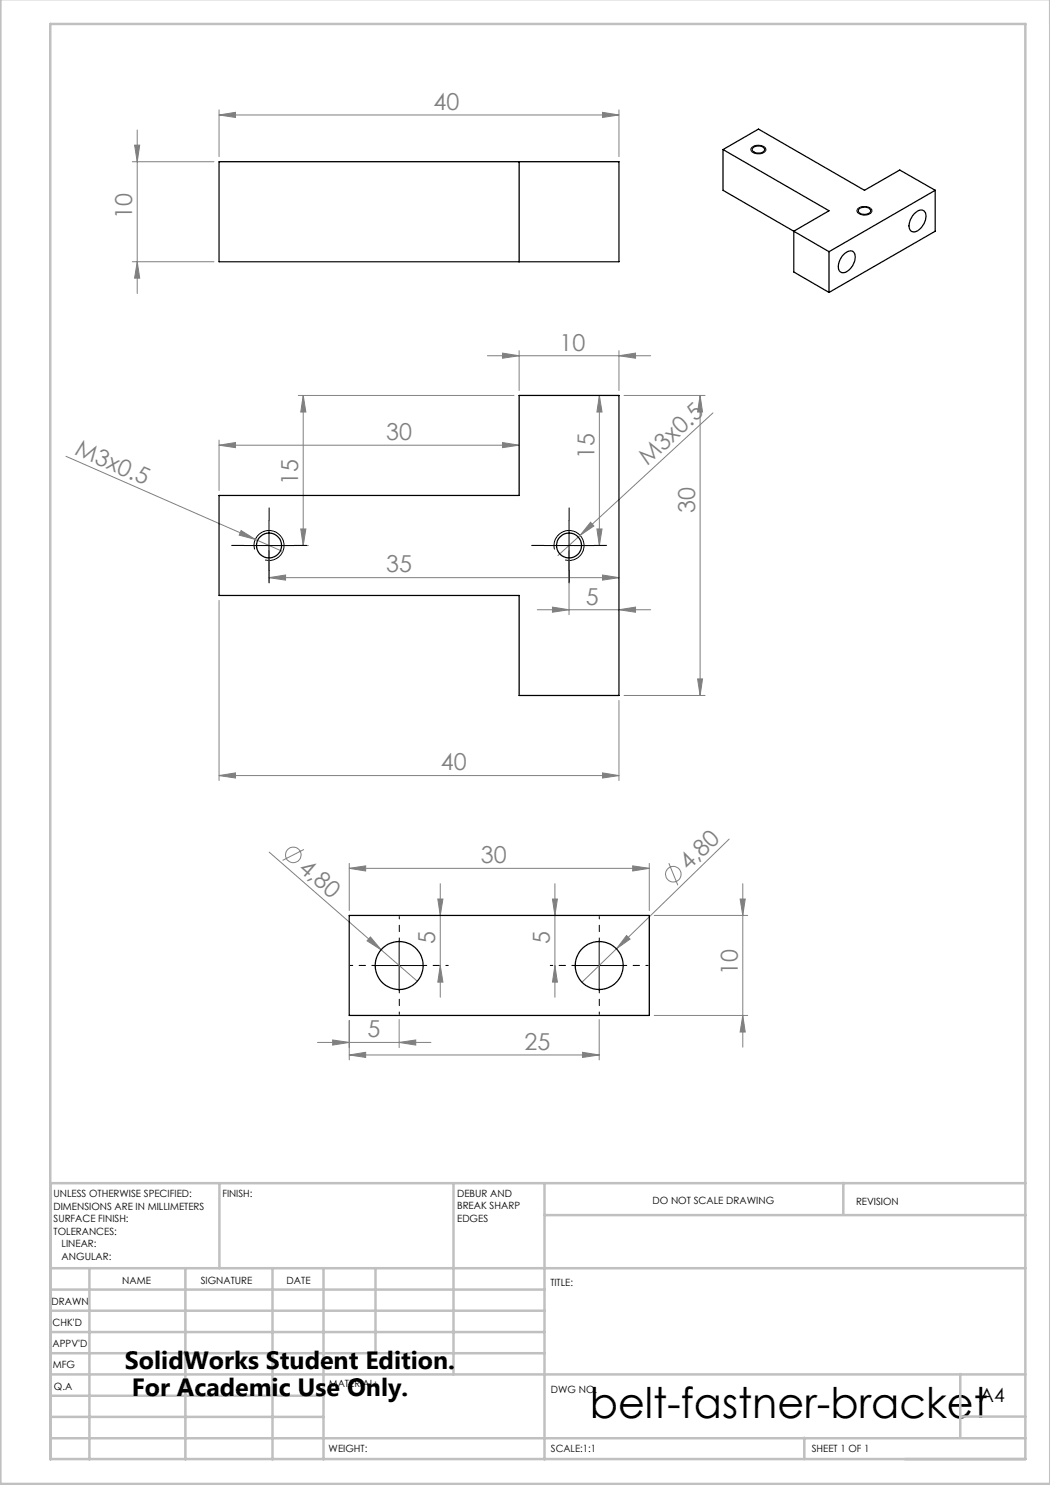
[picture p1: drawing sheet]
<svg xmlns="http://www.w3.org/2000/svg" width="210mm" height="297mm" viewBox="0 0 210 297" stroke-linecap="round" stroke-linejoin="round" font-family="sans-serif">
<g fill="none" stroke="#808080" stroke-width=".2">
<path d="M26.5 32.3h16.3M26.9 29h1l-.5 3.3zM27.4 26v32.7M43.8 23l3.3-.5v1zM43.8 22v9.3M43.8 23h80M120.5 22.5l3.3 .5-3.3 .5zM123.8 22v9.3M26.5 52.3h16.3M27.4 52.3l.5 3.3h-1zM59.7 79.1h43.1M60.6 79.1l.6 3.3h-1.1z"/>
<path d="M60.6 79.1v30M97.5 71.2h32.6M100.5 70.6l3.3 .6-3.3 .4zM103.8 70.1v8M119.9 79.1l.5 3.3h-1zM119.9 79.1v30M123.8 71.2l3.3-.6v1zM123.8 70.1v8M124.8 79.1h16.2M140 79.1l.5 3.3h-1zM140 79.1v60M13.2 91.3l37.8 16.6"/>
<path d="M43.8 89l3.3-.5v1zM43.8 88v10.1M43.8 89h60M100.5 88.5l3.3 .5-3.3 .5zM142.6 82.6l-26.6 24.5M48.2 106.1l2.8 1.8-3.2-.9zM51 107.9l5.6 2.4M53.8 115.5l3.3-.5v1zM53.8 110.1v6.4M53.8 115.5h70M54.8 109.1h6.9M60.1 105.8h1.1l-.6 3.3z"/>
<path d="M113.8 110.1v12.8M114.8 109.1h6.1M116 107.1l-4.4 4M118.1 104.5l.7 .7-2.8 1.9zM119.4 105.8h1l-.5 3.3zM120.5 115l3.3 .5-3.3 .5zM43.8 120.1v36M107.5 122h22.6M110.5 121.4l3.3 .6-3.3 .4zM123.8 122l3.3-.6v1zM124.8 139.1h16.2M139.5 135.8h1l-.5 3.3z"/>
<path d="M43.8 155.1l3.3-.5v1zM43.8 155.1h80M120.5 154.6l3.3 .5-3.3 .5zM123.8 140.1v16M53.8 170.4l29.7 25.8M60.8 169.9l-4.3 2.2M69.8 173.7l3.3-.5v1zM69.8 172.7v9.4M69.8 173.7h60.1M87.6 179.8h1l-.5 3.3zM88.1 176.7v22.8M110.5 179.8h1l-.5 3.3z"/>
<path d="M111 176.7v22.8M126.5 173.2l3.4 .5-3.4 .5zM129.9 172.7v9.4M133.8 172.6l1.8 4.5M145.8 167.8l-22.5 22M148 179.8h1l-.4 3.3zM148.6 176.7v32.7M74.1 187.4l2.1 2.6-2.8-1.8zM88.1 193.1l.5 3.3h-1zM111 193.1l.5 3.3h-1zM123.3 189.8l-6.9 6.7M125.3 187.1l.7 .7-2.7 2z"/>
<path d="M130.8 183.1h18.7M63.5 208.5h22.7M66.5 208l3.4 .5-3.4 .5zM69.9 211l3.2-.5v1zM69.9 204.1v7.9M69.9 211h49.9M79.8 208.5l3.3-.5v1zM79.8 203.9v5.6M116.5 210.5l3.3 .5-3.3 .5zM119.8 203.9v8.1M130.8 203.1h18.7M148.6 203.1l.4 3.3h-1z"/>
<circle cx="58.7" cy="171" r="1.56"/>
<circle cx="134.7" cy="174.9" r="1.56"/>
</g>
<path d="M150.4 29.5a1.93 1.93 0 0 1 2.8 .3 1.53 1.53 0 0 1-2.1 .9l-.7-.3a.59 .59 0 0 1 0-.9zM171.6 41.7a1.93 1.93 0 0 1 2.8 .4 1.58 1.58 0 0 1-2.3 .8l-.4-.2a.63 .63 0 0 1-.1-1zM48.8 109.1h10M50.9 109.9a2.99 2.99 0 0 1 2.6-3.8 2.99 2.99 0 0 1 3.3 3.3 2.99 2.99 0 0 1-3.8 2.6M53.8 104.1v10M108.8 109.1h10M110.9 109.9a2.99 2.99 0 0 1 2.6-3.8 2.99 2.99 0 0 1 3.3 3.3 2.99 2.99 0 0 1-3.8 2.6M113.8 104.1v10M74.8 193.1h10M79.8 188.1v10M114.8 193.1h10M119.8 188.1v10" fill="none" stroke="#000" stroke-width=".2"/>
<path d="M74.9 193.1h-4.8M79.9 188.1v-4.8M79.9 198.1v4.8M84.9 193.1h4.8M114.9 193.1h-4.8M119.9 188.1v-4.8M119.9 198.1v4.8M124.9 193.1h4.8" fill="none" stroke="#000" stroke-width=".2" stroke-dasharray="15.2 1.3 1.3 1.3" stroke-dashoffset="14.7"/>
<g fill="none" stroke="#c0c0c0" stroke-width=".5">
<path d="M.1 -.1v296.9h209.9v-296.9M10.1 4.8h195v287h-195zM43.9 236.6v17M90.7 236.6v38.3M108.9 236.6v55.3M168.7 236.6v6.3M205.1 236.6h-195v55.3M10.1 253.6h195M10.1 257.9h98.8M17.9 253.6v38.3M37.1 253.6v38.3M54.5 253.6v38.3"/>
<path d="M64.7 253.6v38.3M75.1 253.6v17M108.9 243h96.2M10.1 270.6h98.8M10.1 266.4h98.8M10.1 262.1h98.8M10.1 279.1h54.6M10.1 274.9h195M192.1 274.8v12.7M10.1 287.7h195M10.1 283.4h54.6M160.9 287.5v4.3"/>
<path d="M192.1 283.3h13"/>
</g>
<path d="M48.8 109.1h-2.5M53.8 104.1v-2.5M53.8 114.1v2.5M58.8 109.1h2.5M108.8 109.1h-2.5M113.8 104.1v-2.5M113.8 114.1v2.5M118.8 109.1h2.5" fill="none" stroke="#000" stroke-width=".2" stroke-dasharray="15.2 1.3 1.3 1.3"/>
<g fill="#808080">
<path d="M74.1 187.4l2.1 2.6-2.8-1.8z"/>
<path d="M48.2 106.1l2.8 1.8-3.2-.9z"/>
<path d="M118.1 104.5l.7 .7-2.8 1.9z"/>
<path d="M125.3 187.1l.7 .7-2.7 2z"/>
<path d="M79.8 208.5l3.3-.5v1zM66.5 208l3.4 .5-3.4 .5zM116.5 210.5l3.3 .5-3.3 .5zM69.9 211l3.2-.5v1z"/>
<path d="M43.8 23l3.3-.5v1zM120.5 22.5l3.3 .5-3.3 .5zM43.8 89l3.3-.5v1zM100.5 88.5l3.3 .5-3.3 .5zM69.8 173.7l3.3-.5v1zM126.5 173.2l3.4 .5-3.4 .5z"/>
<path d="M110.5 121.4l3.3 .6-3.3 .4zM123.8 122l3.3-.6v1zM53.8 115.5l3.3-.5v1zM120.5 115l3.3 .5-3.3 .5z"/>
<path d="M120.5 154.6l3.3 .5-3.3 .5zM43.8 155.1l3.3-.5v1z"/>
<path d="M119.4 105.8h1l-.5 3.3zM119.9 79.1l.5 3.3h-1zM60.1 105.8h1.1l-.6 3.3zM60.6 79.1l.6 3.3h-1.1z"/>
<path d="M88.1 193.1l.5 3.3h-1zM87.6 179.8h1l-.5 3.3zM111 193.1l.5 3.3h-1zM110.5 179.8h1l-.5 3.3z"/>
<path d="M26.9 29h1l-.5 3.3zM27.4 52.3l.5 3.3h-1zM140 79.1l.5 3.3h-1zM139.5 135.8h1l-.5 3.3zM148 179.8h1l-.4 3.3zM148.6 203.1l.4 3.3h-1z"/>
<path d="M100.5 70.6l3.3 .6-3.3 .4zM123.8 71.2l3.3-.6v1z"/>
</g>
<g fill="none" stroke="#000" stroke-width=".25">
<path d="M43.8 32.3h80v20h-80zM103.8 32.3v20M144.6 29.9v8.2l21.2 12.2M144.6 29.9l21.2 12.3-7 4v8.2l7 4.1M144.6 29.9l7.1-4.1 21.2 12.3 7.1-4.1 7 4.1M150.5 29.6a1.54 1.54 0 0 1 2.4 .3 1.49 1.49 0 0 1-2.2 .4l-.3-.3zM187 38.1l-21.2 12.2M187 38.1v8.1l-21.2 12.3M165.8 50.3v8.2M168.8 50.9a1.32 1.32 0 0 1 2.1-.3 3.1 3.1 0 0 1-2.3 3.9 1.29 1.29 0 0 1-.8-1.9l.3-.8zM171.7 41.9a1.53 1.53 0 0 1 2.4 .3 1.47 1.47 0 0 1-2.2 .4l-.2-.4zM182.9 42.7a1.4 1.4 0 0 1 2-.4 2.95 2.95 0 0 1-1.2 3.7 1.1 1.1 0 0 1-1.4 .3 1.1 1.1 0 0 1-.5-1.4 3.8 3.8 0 0 1 1.1-2.2z"/>
<path d="M43.8 99.1h60v-20h20v60h-20v-20h-60zM69.8 183.1h60.1v20h-60.1z"/>
<circle cx="53.8" cy="109.1" r="2.51"/>
<circle cx="113.8" cy="109.1" r="2.5"/>
<circle cx="79.8" cy="193.1" r="4.8"/>
<circle cx="119.8" cy="193.1" r="4.8"/>
</g>
<text font-size="8.5" x="118" y="283.5">belt-fastner-bracket</text>
<g font-size="5">
<text x="25" y="273.7">SolidWorks Student Edition.</text>
<text x="26.4" y="279.2">For Academic Use Only.</text>
</g>
<g font-size="4.7" fill="#808080">
<text x="86.7" y="22">40</text>
<text x="26.4" y="43.8" transform="rotate(-90 26.4 43.8)">10</text>
<text x="111.9" y="70.1">10</text>
<text x="77.2" y="88">30</text>
<text x="14.8" y="90.8" transform="rotate(24 14.8 90.8)">M3x0.5</text>
<text x="118.9" y="91.8" transform="rotate(-90 118.9 91.8)">15</text>
<text x="129.5" y="93.3" transform="rotate(-43 129.5 93.3)">M3x0.5</text>
<text x="59.7" y="97" transform="rotate(-90 59.7 97)">15</text>
<text x="139" y="102.5" transform="rotate(-90 139 102.5)">30</text>
<text x="77.2" y="114.5">35</text>
<text x="117.2" y="120.9">5</text>
<text x="88.2" y="154.1">40</text>
<text x="59.5" y="173.9" transform="rotate(41 59.5 173.9)">4,80</text>
<text x="96.2" y="172.7">30</text>
<text x="137.7" y="174.3" transform="rotate(-44 137.7 174.3)">4,80</text>
<text x="87.1" y="188.7" transform="rotate(-90 87.1 188.7)">5</text>
<text x="110" y="188.9" transform="rotate(-90 110 188.9)">5</text>
<text x="147.5" y="195" transform="rotate(-90 147.5 195)">10</text>
<text x="73.5" y="207.5">5</text>
<text x="104.9" y="209.9">25</text>
</g>
<text font-size="3.9" x="196" y="280.4">A4</text>
<g font-size="2">
<text x="10.7" y="239.5">UNLESS OTHERWISE SPECIFIED:</text>
<text x="44.5" y="239.5">FINISH:</text>
<text x="91.4" y="239.4">DEBUR AND</text>
<text x="10.7" y="242">DIMENSIONS ARE IN MILLIMETERS</text>
<text x="10.7" y="244.5">SURFACE FINISH:</text>
<text x="91.4" y="241.9">BREAK SHARP</text>
<text x="91.4" y="244.4">EDGES</text>
<text x="130.5" y="240.8">DO NOT SCALE DRAWING</text>
<text x="171.2" y="241">REVISION</text>
<text x="10.7" y="247">TOLERANCES:</text>
<text x="12.3" y="249.5">LINEAR:</text>
<text x="12.3" y="252">ANGULAR:</text>
<text x="24.4" y="256.9">NAME</text>
<text x="40.1" y="256.8">SIGNATURE</text>
<text x="57.3" y="256.8">DATE</text>
<text x="110.1" y="257.1">TITLE:</text>
<text x="10.3" y="260.9">DRAWN</text>
<text x="10.5" y="269.3">APPV'D</text>
<text x="10.5" y="265.2">CHK'D</text>
<text x="10.6" y="273.6">MFG</text>
<text x="10.8" y="278">Q.A</text>
<text x="65.8" y="277.4">MATERIAL:</text>
<text x="110.2" y="278.5">DWG NO.</text>
<text x="65.7" y="290.4">WEIGHT:</text>
<text x="110.2" y="290.5">SCALE:1:1</text>
<text x="162.4" y="290.4">SHEET 1 OF 1</text>
</g>
</svg>
